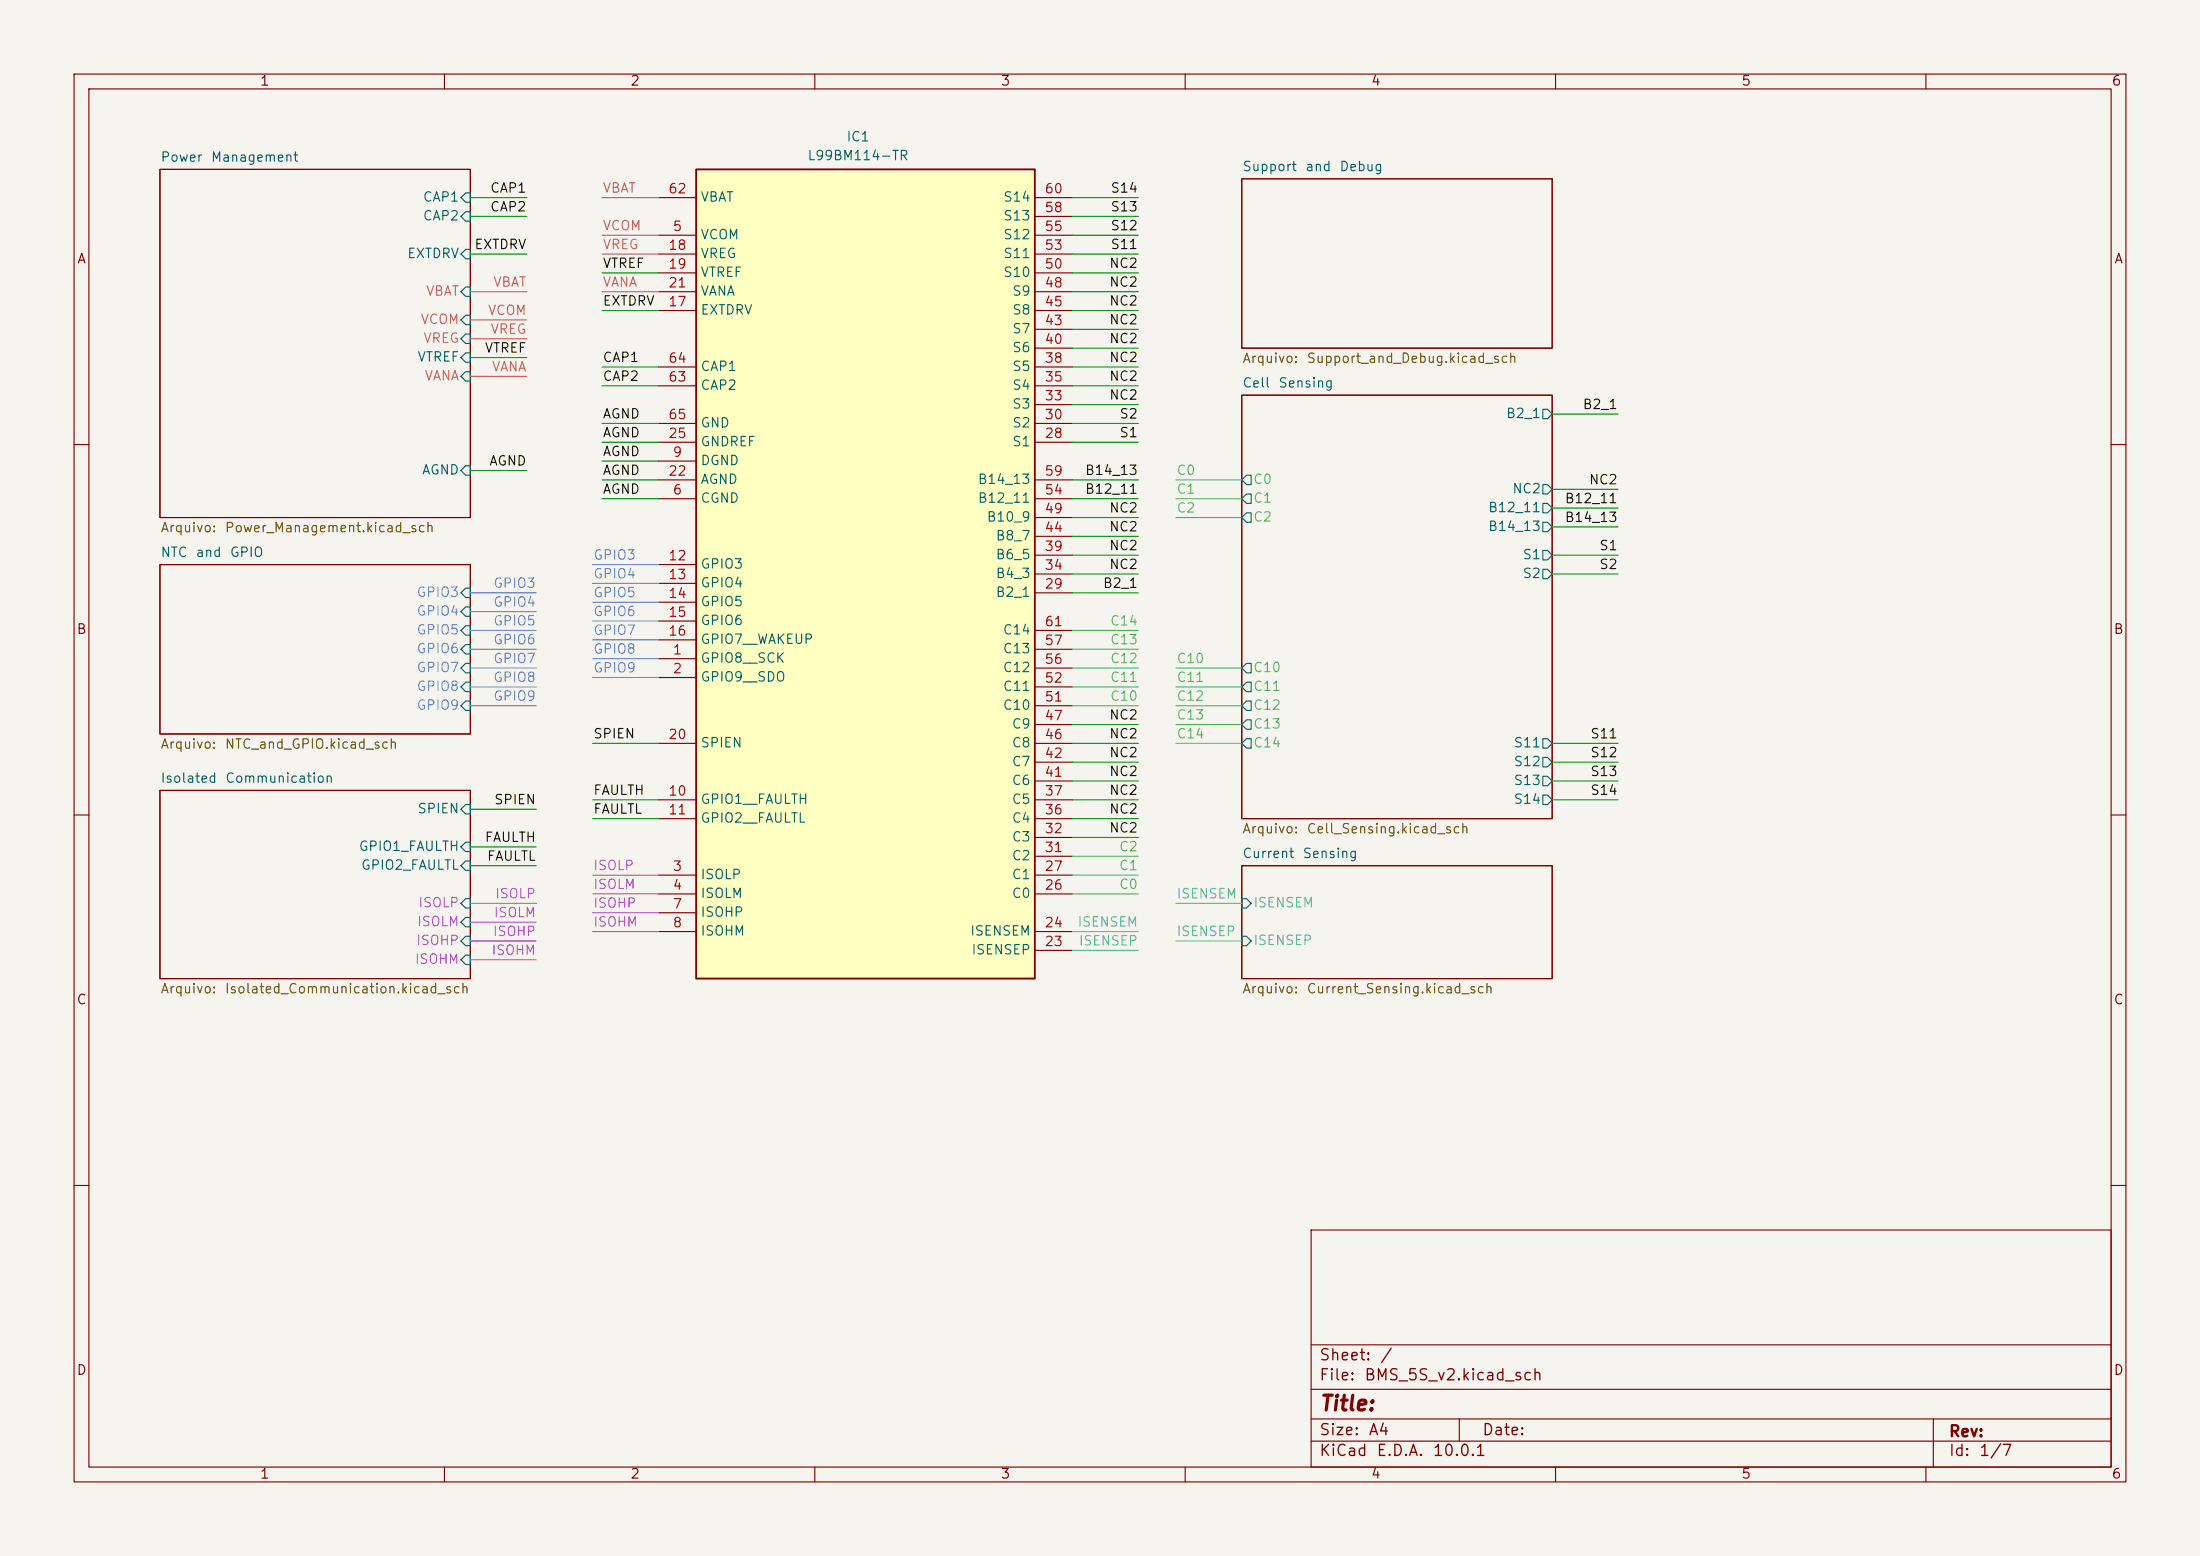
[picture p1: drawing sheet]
(kicad_sch
 (version 20260306)
 (generator "eeschema")
 (generator_version "10.0")
 (paper "A4")
 (lib_symbols
  (symbol "L99BM114-TR:L99BM114-TR" (exclude_from_sim no) (in_bom yes) (on_board yes)
   (in_pos_files yes)
   (duplicate_pin_numbers_are_jumpers no)
   (property "Reference" "IC1" (at 26.924 60.198 0) (show_name no) (do_not_autoplace no) (effects (font (size 1.27 1.27))))
   (property "Value" "L99BM114-TR" (at 26.924 57.658 0) (show_name no) (do_not_autoplace no) (effects (font (size 1.27 1.27))))
   (property "Footprint" "Package_QFP:TQFP-64-1EP_10x10mm_P0.5mm_EP5.305x5.305mm" (at 52.07 -84.76 0) (show_name no) (do_not_autoplace no) (hide yes) (effects (font (size 1.27 1.27)) (justify left top)))
   (property "Datasheet" "https://www.st.com/resource/en/datasheet/l99bm114.pdf" (at 52.07 -184.76 0) (show_name no) (do_not_autoplace no) (hide yes) (effects (font (size 1.27 1.27)) (justify left top)))
   (property "Description" "Multicell battery monitoring and balancing IC" (at 0 0 0) (show_name no) (do_not_autoplace no) (hide yes) (effects (font (size 1.27 1.27))))
   (property "Height" "1.2" (at 52.07 -384.76 0) (show_name no) (do_not_autoplace no) (hide yes) (effects (font (size 1.27 1.27)) (justify left top)))
   (property "Manufacturer_Name" "STMicroelectronics" (at 52.07 -484.76 0) (show_name no) (do_not_autoplace no) (hide yes) (effects (font (size 1.27 1.27)) (justify left top)))
   (property "Manufacturer_Part_Number" "L99BM114-TR" (at 52.07 -584.76 0) (show_name no) (do_not_autoplace no) (hide yes) (effects (font (size 1.27 1.27)) (justify left top)))
   (property "Mouser Part Number" "511-L99BM114-TR" (at 52.07 -684.76 0) (show_name no) (do_not_autoplace no) (hide yes) (effects (font (size 1.27 1.27)) (justify left top)))
   (property "Mouser Price/Stock" "https://www.mouser.co.uk/ProductDetail/STMicroelectronics/L99BM114-TR?qs=VVKQmw408U%2FGHuw78ktnkA%3D%3D" (at 52.07 -784.76 0) (show_name no) (do_not_autoplace no) (hide yes) (effects (font (size 1.27 1.27)) (justify left top)))
   (property "Arrow Part Number" "L99BM114-TR" (at 52.07 -884.76 0) (show_name no) (do_not_autoplace no) (hide yes) (effects (font (size 1.27 1.27)) (justify left top)))
   (property "Arrow Price/Stock" "https://www.arrow.com/en/products/l99bm114-tr/stmicroelectronics?region=nac" (at 52.07 -984.76 0) (show_name no) (do_not_autoplace no) (hide yes) (effects (font (size 1.27 1.27)) (justify left top)))
   (symbol "L99BM114-TR_1_1"
    (rectangle (start 5.08 55.88) (end 50.8 -53.34) (stroke (width 0.254) (type default)) (fill (type background)))
    (pin passive line (at 0 -10.16 0) (length 5.08) (name "GPIO8__SCK" (effects (font (size 1.27 1.27)))) (number "1" (effects (font (size 1.27 1.27)))))
    (pin passive line (at 0 -12.7 0) (length 5.08) (name "GPIO9__SDO" (effects (font (size 1.27 1.27)))) (number "2" (effects (font (size 1.27 1.27)))))
    (pin passive line (at 0 -39.37 0) (length 5.08) (name "ISOLP" (effects (font (size 1.27 1.27)))) (number "3" (effects (font (size 1.27 1.27)))))
    (pin passive line (at 0 -41.91 0) (length 5.08) (name "ISOLM" (effects (font (size 1.27 1.27)))) (number "4" (effects (font (size 1.27 1.27)))))
    (pin passive line (at 0 46.99 0) (length 5.08) (name "VCOM" (effects (font (size 1.27 1.27)))) (number "5" (effects (font (size 1.27 1.27)))))
    (pin passive line (at 0 11.43 0) (length 5.08) (name "CGND" (effects (font (size 1.27 1.27)))) (number "6" (effects (font (size 1.27 1.27)))))
    (pin passive line (at 0 -44.45 0) (length 5.08) (name "ISOHP" (effects (font (size 1.27 1.27)))) (number "7" (effects (font (size 1.27 1.27)))))
    (pin passive line (at 0 -46.99 0) (length 5.08) (name "ISOHM" (effects (font (size 1.27 1.27)))) (number "8" (effects (font (size 1.27 1.27)))))
    (pin passive line (at 0 16.51 0) (length 5.08) (name "DGND" (effects (font (size 1.27 1.27)))) (number "9" (effects (font (size 1.27 1.27)))))
    (pin passive line (at 0 -29.21 0) (length 5.08) (name "GPIO1__FAULTH" (effects (font (size 1.27 1.27)))) (number "10" (effects (font (size 1.27 1.27)))))
    (pin passive line (at 0 -31.75 0) (length 5.08) (name "GPIO2__FAULTL" (effects (font (size 1.27 1.27)))) (number "11" (effects (font (size 1.27 1.27)))))
    (pin passive line (at 0 2.54 0) (length 5.08) (name "GPIO3" (effects (font (size 1.27 1.27)))) (number "12" (effects (font (size 1.27 1.27)))))
    (pin passive line (at 0 0 0) (length 5.08) (name "GPIO4" (effects (font (size 1.27 1.27)))) (number "13" (effects (font (size 1.27 1.27)))))
    (pin passive line (at 0 -2.54 0) (length 5.08) (name "GPIO5" (effects (font (size 1.27 1.27)))) (number "14" (effects (font (size 1.27 1.27)))))
    (pin passive line (at 0 -5.08 0) (length 5.08) (name "GPIO6" (effects (font (size 1.27 1.27)))) (number "15" (effects (font (size 1.27 1.27)))))
    (pin passive line (at 0 -7.62 0) (length 5.08) (name "GPIO7__WAKEUP" (effects (font (size 1.27 1.27)))) (number "16" (effects (font (size 1.27 1.27)))))
    (pin passive line (at 0 36.83 0) (length 5.08) (name "EXTDRV" (effects (font (size 1.27 1.27)))) (number "17" (effects (font (size 1.27 1.27)))))
    (pin passive line (at 0 44.45 0) (length 5.08) (name "VREG" (effects (font (size 1.27 1.27)))) (number "18" (effects (font (size 1.27 1.27)))))
    (pin passive line (at 0 41.91 0) (length 5.08) (name "VTREF" (effects (font (size 1.27 1.27)))) (number "19" (effects (font (size 1.27 1.27)))))
    (pin passive line (at 0 -21.59 0) (length 5.08) (name "SPIEN" (effects (font (size 1.27 1.27)))) (number "20" (effects (font (size 1.27 1.27)))))
    (pin passive line (at 0 39.37 0) (length 5.08) (name "VANA" (effects (font (size 1.27 1.27)))) (number "21" (effects (font (size 1.27 1.27)))))
    (pin passive line (at 0 13.97 0) (length 5.08) (name "AGND" (effects (font (size 1.27 1.27)))) (number "22" (effects (font (size 1.27 1.27)))))
    (pin passive line (at 55.88 -49.53 180) (length 5.08) (name "ISENSEP" (effects (font (size 1.27 1.27)))) (number "23" (effects (font (size 1.27 1.27)))))
    (pin passive line (at 55.88 -46.99 180) (length 5.08) (name "ISENSEM" (effects (font (size 1.27 1.27)))) (number "24" (effects (font (size 1.27 1.27)))))
    (pin passive line (at 0 19.05 0) (length 5.08) (name "GNDREF" (effects (font (size 1.27 1.27)))) (number "25" (effects (font (size 1.27 1.27)))))
    (pin passive line (at 55.88 -41.91 180) (length 5.08) (name "C0" (effects (font (size 1.27 1.27)))) (number "26" (effects (font (size 1.27 1.27)))))
    (pin passive line (at 55.88 -39.37 180) (length 5.08) (name "C1" (effects (font (size 1.27 1.27)))) (number "27" (effects (font (size 1.27 1.27)))))
    (pin passive line (at 55.88 19.05 180) (length 5.08) (name "S1" (effects (font (size 1.27 1.27)))) (number "28" (effects (font (size 1.27 1.27)))))
    (pin passive line (at 55.88 -1.27 180) (length 5.08) (name "B2_1" (effects (font (size 1.27 1.27)))) (number "29" (effects (font (size 1.27 1.27)))))
    (pin passive line (at 55.88 21.59 180) (length 5.08) (name "S2" (effects (font (size 1.27 1.27)))) (number "30" (effects (font (size 1.27 1.27)))))
    (pin passive line (at 55.88 -36.83 180) (length 5.08) (name "C2" (effects (font (size 1.27 1.27)))) (number "31" (effects (font (size 1.27 1.27)))))
    (pin passive line (at 55.88 -34.29 180) (length 5.08) (name "C3" (effects (font (size 1.27 1.27)))) (number "32" (effects (font (size 1.27 1.27)))))
    (pin passive line (at 55.88 24.13 180) (length 5.08) (name "S3" (effects (font (size 1.27 1.27)))) (number "33" (effects (font (size 1.27 1.27)))))
    (pin passive line (at 55.88 1.27 180) (length 5.08) (name "B4_3" (effects (font (size 1.27 1.27)))) (number "34" (effects (font (size 1.27 1.27)))))
    (pin passive line (at 55.88 26.67 180) (length 5.08) (name "S4" (effects (font (size 1.27 1.27)))) (number "35" (effects (font (size 1.27 1.27)))))
    (pin passive line (at 55.88 -31.75 180) (length 5.08) (name "C4" (effects (font (size 1.27 1.27)))) (number "36" (effects (font (size 1.27 1.27)))))
    (pin passive line (at 55.88 -29.21 180) (length 5.08) (name "C5" (effects (font (size 1.27 1.27)))) (number "37" (effects (font (size 1.27 1.27)))))
    (pin passive line (at 55.88 29.21 180) (length 5.08) (name "S5" (effects (font (size 1.27 1.27)))) (number "38" (effects (font (size 1.27 1.27)))))
    (pin passive line (at 55.88 3.81 180) (length 5.08) (name "B6_5" (effects (font (size 1.27 1.27)))) (number "39" (effects (font (size 1.27 1.27)))))
    (pin passive line (at 55.88 31.75 180) (length 5.08) (name "S6" (effects (font (size 1.27 1.27)))) (number "40" (effects (font (size 1.27 1.27)))))
    (pin passive line (at 55.88 -26.67 180) (length 5.08) (name "C6" (effects (font (size 1.27 1.27)))) (number "41" (effects (font (size 1.27 1.27)))))
    (pin passive line (at 55.88 -24.13 180) (length 5.08) (name "C7" (effects (font (size 1.27 1.27)))) (number "42" (effects (font (size 1.27 1.27)))))
    (pin passive line (at 55.88 34.29 180) (length 5.08) (name "S7" (effects (font (size 1.27 1.27)))) (number "43" (effects (font (size 1.27 1.27)))))
    (pin passive line (at 55.88 6.35 180) (length 5.08) (name "B8_7" (effects (font (size 1.27 1.27)))) (number "44" (effects (font (size 1.27 1.27)))))
    (pin passive line (at 55.88 36.83 180) (length 5.08) (name "S8" (effects (font (size 1.27 1.27)))) (number "45" (effects (font (size 1.27 1.27)))))
    (pin passive line (at 55.88 -21.59 180) (length 5.08) (name "C8" (effects (font (size 1.27 1.27)))) (number "46" (effects (font (size 1.27 1.27)))))
    (pin passive line (at 55.88 -19.05 180) (length 5.08) (name "C9" (effects (font (size 1.27 1.27)))) (number "47" (effects (font (size 1.27 1.27)))))
    (pin passive line (at 55.88 39.37 180) (length 5.08) (name "S9" (effects (font (size 1.27 1.27)))) (number "48" (effects (font (size 1.27 1.27)))))
    (pin passive line (at 55.88 8.89 180) (length 5.08) (name "B10_9" (effects (font (size 1.27 1.27)))) (number "49" (effects (font (size 1.27 1.27)))))
    (pin passive line (at 55.88 41.91 180) (length 5.08) (name "S10" (effects (font (size 1.27 1.27)))) (number "50" (effects (font (size 1.27 1.27)))))
    (pin passive line (at 55.88 -16.51 180) (length 5.08) (name "C10" (effects (font (size 1.27 1.27)))) (number "51" (effects (font (size 1.27 1.27)))))
    (pin passive line (at 55.88 -13.97 180) (length 5.08) (name "C11" (effects (font (size 1.27 1.27)))) (number "52" (effects (font (size 1.27 1.27)))))
    (pin passive line (at 55.88 44.45 180) (length 5.08) (name "S11" (effects (font (size 1.27 1.27)))) (number "53" (effects (font (size 1.27 1.27)))))
    (pin passive line (at 55.88 11.43 180) (length 5.08) (name "B12_11" (effects (font (size 1.27 1.27)))) (number "54" (effects (font (size 1.27 1.27)))))
    (pin passive line (at 55.88 46.99 180) (length 5.08) (name "S12" (effects (font (size 1.27 1.27)))) (number "55" (effects (font (size 1.27 1.27)))))
    (pin passive line (at 55.88 -11.43 180) (length 5.08) (name "C12" (effects (font (size 1.27 1.27)))) (number "56" (effects (font (size 1.27 1.27)))))
    (pin passive line (at 55.88 -8.89 180) (length 5.08) (name "C13" (effects (font (size 1.27 1.27)))) (number "57" (effects (font (size 1.27 1.27)))))
    (pin passive line (at 55.88 49.53 180) (length 5.08) (name "S13" (effects (font (size 1.27 1.27)))) (number "58" (effects (font (size 1.27 1.27)))))
    (pin passive line (at 55.88 13.97 180) (length 5.08) (name "B14_13" (effects (font (size 1.27 1.27)))) (number "59" (effects (font (size 1.27 1.27)))))
    (pin passive line (at 55.88 52.07 180) (length 5.08) (name "S14" (effects (font (size 1.27 1.27)))) (number "60" (effects (font (size 1.27 1.27)))))
    (pin passive line (at 55.88 -6.35 180) (length 5.08) (name "C14" (effects (font (size 1.27 1.27)))) (number "61" (effects (font (size 1.27 1.27)))))
    (pin passive line (at 0 52.07 0) (length 5.08) (name "VBAT" (effects (font (size 1.27 1.27)))) (number "62" (effects (font (size 1.27 1.27)))))
    (pin passive line (at 0 26.67 0) (length 5.08) (name "CAP2" (effects (font (size 1.27 1.27)))) (number "63" (effects (font (size 1.27 1.27)))))
    (pin passive line (at 0 29.21 0) (length 5.08) (name "CAP1" (effects (font (size 1.27 1.27)))) (number "64" (effects (font (size 1.27 1.27)))))
    (pin passive line (at 0 21.59 0) (length 5.08) (name "GND" (effects (font (size 1.27 1.27)))) (number "65" (effects (font (size 1.27 1.27))))))
   (embedded_fonts no)))
 (wire
  (pts (xy 63.5 39.37) (xy 71.12 39.37))
  (stroke (width 0) (type default)))
 (wire
  (pts (xy 153.67 36.83) (xy 144.78 36.83))
  (stroke (width 0) (type default)))
 (wire
  (pts (xy 144.78 102.87) (xy 153.67 102.87))
  (stroke (width 0) (type default)))
 (wire
  (pts (xy 209.55 55.88) (xy 218.44 55.88))
  (stroke (width 0) (type default)))
 (wire
  (pts (xy 63.5 90.17) (xy 72.39 90.17))
  (stroke (width 0) (type default)))
 (wire
  (pts (xy 209.55 100.33) (xy 218.44 100.33))
  (stroke (width 0) (type default)))
 (wire
  (pts (xy 88.9 83.82) (xy 80.01 83.82))
  (stroke (width 0) (type default)))
 (wire
  (pts (xy 144.78 128.27) (xy 153.67 128.27))
  (stroke (width 0) (type default)))
 (wire
  (pts (xy 63.5 82.55) (xy 72.39 82.55))
  (stroke (width 0) (type default)))
 (wire
  (pts (xy 144.78 85.09) (xy 153.67 85.09))
  (stroke (width 0) (type default)))
 (wire
  (pts (xy 144.78 87.63) (xy 153.67 87.63))
  (stroke (width 0) (type default)))
 (wire
  (pts (xy 88.9 64.77) (xy 81.28 64.77))
  (stroke (width 0) (type default)))
 (wire
  (pts (xy 153.67 34.29) (xy 144.78 34.29))
  (stroke (width 0) (type default)))
 (wire
  (pts (xy 153.67 77.47) (xy 144.78 77.47))
  (stroke (width 0) (type default)))
 (wire
  (pts (xy 63.5 48.26) (xy 71.12 48.26))
  (stroke (width 0) (type default)))
 (wire
  (pts (xy 153.67 57.15) (xy 144.78 57.15))
  (stroke (width 0) (type default)))
 (wire
  (pts (xy 144.78 95.25) (xy 153.67 95.25))
  (stroke (width 0) (type default)))
 (wire
  (pts (xy 88.9 41.91) (xy 81.28 41.91))
  (stroke (width 0) (type default)))
 (wire
  (pts (xy 167.64 67.31) (xy 158.75 67.31))
  (stroke (width 0) (type default)))
 (wire
  (pts (xy 63.5 80.01) (xy 72.39 80.01))
  (stroke (width 0) (type default)))
 (wire
  (pts (xy 153.67 80.01) (xy 144.78 80.01))
  (stroke (width 0) (type default)))
 (wire
  (pts (xy 88.9 62.23) (xy 81.28 62.23))
  (stroke (width 0) (type default)))
 (wire
  (pts (xy 167.64 69.85) (xy 158.75 69.85))
  (stroke (width 0) (type default)))
 (wire
  (pts (xy 153.67 74.93) (xy 144.78 74.93))
  (stroke (width 0) (type default)))
 (wire
  (pts (xy 144.78 107.95) (xy 153.67 107.95))
  (stroke (width 0) (type default)))
 (wire
  (pts (xy 158.75 121.92) (xy 167.64 121.92))
  (stroke (width 0) (type default)))
 (wire
  (pts (xy 209.55 68.58) (xy 218.44 68.58))
  (stroke (width 0) (type default)))
 (wire
  (pts (xy 63.5 45.72) (xy 71.12 45.72))
  (stroke (width 0) (type default)))
 (wire
  (pts (xy 144.78 97.79) (xy 153.67 97.79))
  (stroke (width 0) (type default)))
 (wire
  (pts (xy 144.78 110.49) (xy 153.67 110.49))
  (stroke (width 0) (type default)))
 (wire
  (pts (xy 209.55 102.87) (xy 218.44 102.87))
  (stroke (width 0) (type default)))
 (wire
  (pts (xy 88.9 110.49) (xy 80.01 110.49))
  (stroke (width 0) (type default)))
 (wire
  (pts (xy 63.5 34.29) (xy 71.12 34.29))
  (stroke (width 0) (type default)))
 (wire
  (pts (xy 88.9 123.19) (xy 80.01 123.19))
  (stroke (width 0) (type default)))
 (wire
  (pts (xy 144.78 120.65) (xy 153.67 120.65))
  (stroke (width 0) (type default)))
 (wire
  (pts (xy 63.5 95.25) (xy 72.39 95.25))
  (stroke (width 0) (type default)))
 (wire
  (pts (xy 88.9 67.31) (xy 81.28 67.31))
  (stroke (width 0) (type default)))
 (wire
  (pts (xy 153.67 52.07) (xy 144.78 52.07))
  (stroke (width 0) (type default)))
 (wire
  (pts (xy 144.78 118.11) (xy 153.67 118.11))
  (stroke (width 0) (type default)))
 (wire
  (pts (xy 144.78 105.41) (xy 153.67 105.41))
  (stroke (width 0) (type default)))
 (wire
  (pts (xy 63.5 92.71) (xy 72.39 92.71))
  (stroke (width 0) (type default)))
 (wire
  (pts (xy 88.9 59.69) (xy 81.28 59.69))
  (stroke (width 0) (type default)))
 (wire
  (pts (xy 153.67 64.77) (xy 144.78 64.77))
  (stroke (width 0) (type default)))
 (wire
  (pts (xy 88.9 125.73) (xy 80.01 125.73))
  (stroke (width 0) (type default)))
 (wire
  (pts (xy 153.67 26.67) (xy 144.78 26.67))
  (stroke (width 0) (type default)))
 (wire
  (pts (xy 153.67 54.61) (xy 144.78 54.61))
  (stroke (width 0) (type default)))
 (wire
  (pts (xy 63.5 129.54) (xy 72.39 129.54))
  (stroke (width 0) (type default)))
 (wire
  (pts (xy 158.75 64.77) (xy 167.64 64.77))
  (stroke (width 0) (type default)))
 (wire
  (pts (xy 63.5 124.46) (xy 72.39 124.46))
  (stroke (width 0) (type default)))
 (wire
  (pts (xy 153.67 69.85) (xy 144.78 69.85))
  (stroke (width 0) (type default)))
 (wire
  (pts (xy 144.78 100.33) (xy 153.67 100.33))
  (stroke (width 0) (type default)))
 (wire
  (pts (xy 153.67 31.75) (xy 144.78 31.75))
  (stroke (width 0) (type default)))
 (wire
  (pts (xy 88.9 34.29) (xy 81.28 34.29))
  (stroke (width 0) (type default)))
 (wire
  (pts (xy 167.64 97.79) (xy 158.75 97.79))
  (stroke (width 0) (type default)))
 (wire
  (pts (xy 88.9 86.36) (xy 80.01 86.36))
  (stroke (width 0) (type default)))
 (wire
  (pts (xy 153.67 44.45) (xy 144.78 44.45))
  (stroke (width 0) (type default)))
 (wire
  (pts (xy 88.9 31.75) (xy 81.28 31.75))
  (stroke (width 0) (type default)))
 (wire
  (pts (xy 63.5 63.5) (xy 71.12 63.5))
  (stroke (width 0) (type default)))
 (wire
  (pts (xy 63.5 50.8) (xy 71.12 50.8))
  (stroke (width 0) (type default)))
 (wire
  (pts (xy 72.39 109.22) (xy 63.5 109.22))
  (stroke (width 0) (type default)))
 (wire
  (pts (xy 144.78 90.17) (xy 153.67 90.17))
  (stroke (width 0) (type default)))
 (wire
  (pts (xy 167.64 90.17) (xy 158.75 90.17))
  (stroke (width 0) (type default)))
 (wire
  (pts (xy 63.5 121.92) (xy 72.39 121.92))
  (stroke (width 0) (type default)))
 (wire
  (pts (xy 167.64 100.33) (xy 158.75 100.33))
  (stroke (width 0) (type default)))
 (wire
  (pts (xy 81.28 57.15) (xy 88.9 57.15))
  (stroke (width 0) (type default)))
 (wire
  (pts (xy 153.67 59.69) (xy 144.78 59.69))
  (stroke (width 0) (type default)))
 (wire
  (pts (xy 144.78 92.71) (xy 153.67 92.71))
  (stroke (width 0) (type default)))
 (wire
  (pts (xy 88.9 120.65) (xy 80.01 120.65))
  (stroke (width 0) (type default)))
 (wire
  (pts (xy 88.9 88.9) (xy 80.01 88.9))
  (stroke (width 0) (type default)))
 (wire
  (pts (xy 88.9 81.28) (xy 80.01 81.28))
  (stroke (width 0) (type default)))
 (wire
  (pts (xy 153.67 39.37) (xy 144.78 39.37))
  (stroke (width 0) (type default)))
 (wire
  (pts (xy 88.9 39.37) (xy 81.28 39.37))
  (stroke (width 0) (type default)))
 (wire
  (pts (xy 209.55 74.93) (xy 218.44 74.93))
  (stroke (width 0) (type default)))
 (wire
  (pts (xy 71.12 26.67) (xy 63.5 26.67))
  (stroke (width 0) (type default)))
 (wire
  (pts (xy 153.67 29.21) (xy 144.78 29.21))
  (stroke (width 0) (type default)))
 (wire
  (pts (xy 88.9 78.74) (xy 80.01 78.74))
  (stroke (width 0) (type default)))
 (wire
  (pts (xy 63.5 85.09) (xy 72.39 85.09))
  (stroke (width 0) (type default)))
 (wire
  (pts (xy 88.9 76.2) (xy 80.01 76.2))
  (stroke (width 0) (type default)))
 (wire
  (pts (xy 81.28 49.53) (xy 88.9 49.53))
  (stroke (width 0) (type default)))
 (wire
  (pts (xy 153.67 67.31) (xy 144.78 67.31))
  (stroke (width 0) (type default)))
 (wire
  (pts (xy 158.75 127) (xy 167.64 127))
  (stroke (width 0) (type default)))
 (wire
  (pts (xy 88.9 91.44) (xy 80.01 91.44))
  (stroke (width 0) (type default)))
 (wire
  (pts (xy 88.9 52.07) (xy 81.28 52.07))
  (stroke (width 0) (type default)))
 (wire
  (pts (xy 153.67 46.99) (xy 144.78 46.99))
  (stroke (width 0) (type default)))
 (wire
  (pts (xy 88.9 107.95) (xy 80.01 107.95))
  (stroke (width 0) (type default)))
 (wire
  (pts (xy 153.67 41.91) (xy 144.78 41.91))
  (stroke (width 0) (type default)))
 (wire
  (pts (xy 63.5 127) (xy 72.39 127))
  (stroke (width 0) (type default)))
 (wire
  (pts (xy 209.55 105.41) (xy 218.44 105.41))
  (stroke (width 0) (type default)))
 (wire
  (pts (xy 144.78 125.73) (xy 153.67 125.73))
  (stroke (width 0) (type default)))
 (wire
  (pts (xy 63.5 29.21) (xy 71.12 29.21))
  (stroke (width 0) (type default)))
 (wire
  (pts (xy 167.64 95.25) (xy 158.75 95.25))
  (stroke (width 0) (type default)))
 (wire
  (pts (xy 63.5 43.18) (xy 71.12 43.18))
  (stroke (width 0) (type default)))
 (wire
  (pts (xy 209.55 77.47) (xy 218.44 77.47))
  (stroke (width 0) (type default)))
 (wire
  (pts (xy 144.78 115.57) (xy 153.67 115.57))
  (stroke (width 0) (type default)))
 (wire
  (pts (xy 81.28 26.67) (xy 88.9 26.67))
  (stroke (width 0) (type default)))
 (wire
  (pts (xy 88.9 36.83) (xy 81.28 36.83))
  (stroke (width 0) (type default)))
 (wire
  (pts (xy 153.67 49.53) (xy 144.78 49.53))
  (stroke (width 0) (type default)))
 (wire
  (pts (xy 167.64 92.71) (xy 158.75 92.71))
  (stroke (width 0) (type default)))
 (wire
  (pts (xy 144.78 113.03) (xy 153.67 113.03))
  (stroke (width 0) (type default)))
 (wire
  (pts (xy 63.5 87.63) (xy 72.39 87.63))
  (stroke (width 0) (type default)))
 (wire
  (pts (xy 209.55 107.95) (xy 218.44 107.95))
  (stroke (width 0) (type default)))
 (wire
  (pts (xy 80.01 100.33) (xy 88.9 100.33))
  (stroke (width 0) (type default)))
 (wire
  (pts (xy 209.55 71.12) (xy 218.44 71.12))
  (stroke (width 0) (type default)))
 (wire
  (pts (xy 88.9 118.11) (xy 80.01 118.11))
  (stroke (width 0) (type default)))
 (wire
  (pts (xy 63.5 116.84) (xy 72.39 116.84))
  (stroke (width 0) (type default)))
 (wire
  (pts (xy 209.55 66.04) (xy 218.44 66.04))
  (stroke (width 0) (type default)))
 (wire
  (pts (xy 63.5 114.3) (xy 72.39 114.3))
  (stroke (width 0) (type default)))
 (wire
  (pts (xy 153.67 72.39) (xy 144.78 72.39))
  (stroke (width 0) (type default)))
 (label "NC2"
  (at 218.44 66.04 180)
  (effects (font (size 1.27 1.27)) (justify right bottom)))
 (label "NC2"
  (at 153.67 72.39 180)
  (effects (font (size 1.27 1.27)) (justify right bottom)))
 (label "ISOHM"
  (at 72.39 129.54 180)
  (effects (font (size 1.27 1.27)) (justify right bottom)))
 (label "GPIO4"
  (at 80.01 78.74 0)
  (effects (font (size 1.27 1.27)) (justify left bottom)))
 (label "CAP1"
  (at 71.12 26.67 180)
  (effects (font (size 1.27 1.27)) (justify right bottom)))
 (label "NC2"
  (at 153.67 105.41 180)
  (effects (font (size 1.27 1.27)) (justify right bottom)))
 (label "ISENSEP"
  (at 153.67 128.27 180)
  (effects (font (size 1.27 1.27)) (justify right bottom)))
 (label "GPIO3"
  (at 80.01 76.2 0)
  (effects (font (size 1.27 1.27)) (justify left bottom)))
 (label "S11"
  (at 153.67 34.29 180)
  (effects (font (size 1.27 1.27)) (justify right bottom)))
 (label "S12"
  (at 153.67 31.75 180)
  (effects (font (size 1.27 1.27)) (justify right bottom)))
 (label "VBAT"
  (at 71.12 39.37 180)
  (effects (font (size 1.27 1.27)) (justify right bottom)))
 (label "VBAT"
  (at 81.28 26.67 0)
  (effects (font (size 1.27 1.27)) (justify left bottom)))
 (label "VTREF"
  (at 71.12 48.26 180)
  (effects (font (size 1.27 1.27)) (justify right bottom)))
 (label "C11"
  (at 158.75 92.71 0)
  (effects (font (size 1.27 1.27)) (justify left bottom)))
 (label "B14_13"
  (at 218.44 71.12 180)
  (effects (font (size 1.27 1.27)) (justify right bottom)))
 (label "C2"
  (at 158.75 69.85 0)
  (effects (font (size 1.27 1.27)) (justify left bottom)))
 (label "VREG"
  (at 71.12 45.72 180)
  (effects (font (size 1.27 1.27)) (justify right bottom)))
 (label "FAULTL"
  (at 72.39 116.84 180)
  (effects (font (size 1.27 1.27)) (justify right bottom)))
 (label "NC2"
  (at 153.67 100.33 180)
  (effects (font (size 1.27 1.27)) (justify right bottom)))
 (label "VCOM"
  (at 71.12 43.18 180)
  (effects (font (size 1.27 1.27)) (justify right bottom)))
 (label "NC2"
  (at 153.67 52.07 180)
  (effects (font (size 1.27 1.27)) (justify right bottom)))
 (label "NC2"
  (at 153.67 69.85 180)
  (effects (font (size 1.27 1.27)) (justify right bottom)))
 (label "S1"
  (at 218.44 74.93 180)
  (effects (font (size 1.27 1.27)) (justify right bottom)))
 (label "C12"
  (at 153.67 90.17 180)
  (effects (font (size 1.27 1.27)) (justify right bottom)))
 (label "EXTDRV"
  (at 81.28 41.91 0)
  (effects (font (size 1.27 1.27)) (justify left bottom)))
 (label "C10"
  (at 158.75 90.17 0)
  (effects (font (size 1.27 1.27)) (justify left bottom)))
 (label "C0"
  (at 158.75 64.77 0)
  (effects (font (size 1.27 1.27)) (justify left bottom)))
 (label "AGND"
  (at 81.28 62.23 0)
  (effects (font (size 1.27 1.27)) (justify left bottom)))
 (label "S14"
  (at 218.44 107.95 180)
  (effects (font (size 1.27 1.27)) (justify right bottom)))
 (label "S12"
  (at 218.44 102.87 180)
  (effects (font (size 1.27 1.27)) (justify right bottom)))
 (label "VANA"
  (at 71.12 50.8 180)
  (effects (font (size 1.27 1.27)) (justify right bottom)))
 (label "S14"
  (at 153.67 26.67 180)
  (effects (font (size 1.27 1.27)) (justify right bottom)))
 (label "C13"
  (at 158.75 97.79 0)
  (effects (font (size 1.27 1.27)) (justify left bottom)))
 (label "GPIO5"
  (at 72.39 85.09 180)
  (effects (font (size 1.27 1.27)) (justify right bottom)))
 (label "CAP1"
  (at 81.28 49.53 0)
  (effects (font (size 1.27 1.27)) (justify left bottom)))
 (label "S11"
  (at 218.44 100.33 180)
  (effects (font (size 1.27 1.27)) (justify right bottom)))
 (label "NC2"
  (at 153.67 97.79 180)
  (effects (font (size 1.27 1.27)) (justify right bottom)))
 (label "FAULTH"
  (at 80.01 107.95 0)
  (effects (font (size 1.27 1.27)) (justify left bottom)))
 (label "NC2"
  (at 153.67 46.99 180)
  (effects (font (size 1.27 1.27)) (justify right bottom)))
 (label "GPIO9"
  (at 80.01 91.44 0)
  (effects (font (size 1.27 1.27)) (justify left bottom)))
 (label "AGND"
  (at 81.28 59.69 0)
  (effects (font (size 1.27 1.27)) (justify left bottom)))
 (label "GPIO8"
  (at 80.01 88.9 0)
  (effects (font (size 1.27 1.27)) (justify left bottom)))
 (label "NC2"
  (at 153.67 41.91 180)
  (effects (font (size 1.27 1.27)) (justify right bottom)))
 (label "GPIO6"
  (at 72.39 87.63 180)
  (effects (font (size 1.27 1.27)) (justify right bottom)))
 (label "CAP2"
  (at 71.12 29.21 180)
  (effects (font (size 1.27 1.27)) (justify right bottom)))
 (label "VCOM"
  (at 81.28 31.75 0)
  (effects (font (size 1.27 1.27)) (justify left bottom)))
 (label "NC2"
  (at 153.67 102.87 180)
  (effects (font (size 1.27 1.27)) (justify right bottom)))
 (label "FAULTL"
  (at 80.01 110.49 0)
  (effects (font (size 1.27 1.27)) (justify left bottom)))
 (label "GPIO9"
  (at 72.39 95.25 180)
  (effects (font (size 1.27 1.27)) (justify right bottom)))
 (label "NC2"
  (at 153.67 107.95 180)
  (effects (font (size 1.27 1.27)) (justify right bottom)))
 (label "SPIEN"
  (at 80.01 100.33 0)
  (effects (font (size 1.27 1.27)) (justify left bottom)))
 (label "NC2"
  (at 153.67 39.37 180)
  (effects (font (size 1.27 1.27)) (justify right bottom)))
 (label "GPIO8"
  (at 72.39 92.71 180)
  (effects (font (size 1.27 1.27)) (justify right bottom)))
 (label "ISENSEP"
  (at 158.75 127 0)
  (effects (font (size 1.27 1.27)) (justify left bottom)))
 (label "ISOHM"
  (at 80.01 125.73 0)
  (effects (font (size 1.27 1.27)) (justify left bottom)))
 (label "ISOHP"
  (at 72.39 127 180)
  (effects (font (size 1.27 1.27)) (justify right bottom)))
 (label "GPIO5"
  (at 80.01 81.28 0)
  (effects (font (size 1.27 1.27)) (justify left bottom)))
 (label "B2_1"
  (at 153.67 80.01 180)
  (effects (font (size 1.27 1.27)) (justify right bottom)))
 (label "C11"
  (at 153.67 92.71 180)
  (effects (font (size 1.27 1.27)) (justify right bottom)))
 (label "VTREF"
  (at 81.28 36.83 0)
  (effects (font (size 1.27 1.27)) (justify left bottom)))
 (label "ISOHP"
  (at 80.01 123.19 0)
  (effects (font (size 1.27 1.27)) (justify left bottom)))
 (label "NC2"
  (at 153.67 77.47 180)
  (effects (font (size 1.27 1.27)) (justify right bottom)))
 (label "C14"
  (at 153.67 85.09 180)
  (effects (font (size 1.27 1.27)) (justify right bottom)))
 (label "ISOLM"
  (at 72.39 124.46 180)
  (effects (font (size 1.27 1.27)) (justify right bottom)))
 (label "S2"
  (at 153.67 57.15 180)
  (effects (font (size 1.27 1.27)) (justify right bottom)))
 (label "AGND"
  (at 81.28 57.15 0)
  (effects (font (size 1.27 1.27)) (justify left bottom)))
 (label "VREG"
  (at 81.28 34.29 0)
  (effects (font (size 1.27 1.27)) (justify left bottom)))
 (label "GPIO6"
  (at 80.01 83.82 0)
  (effects (font (size 1.27 1.27)) (justify left bottom)))
 (label "VANA"
  (at 81.28 39.37 0)
  (effects (font (size 1.27 1.27)) (justify left bottom)))
 (label "S2"
  (at 218.44 77.47 180)
  (effects (font (size 1.27 1.27)) (justify right bottom)))
 (label "S13"
  (at 153.67 29.21 180)
  (effects (font (size 1.27 1.27)) (justify right bottom)))
 (label "GPIO4"
  (at 72.39 82.55 180)
  (effects (font (size 1.27 1.27)) (justify right bottom)))
 (label "C14"
  (at 158.75 100.33 0)
  (effects (font (size 1.27 1.27)) (justify left bottom)))
 (label "NC2"
  (at 153.67 36.83 180)
  (effects (font (size 1.27 1.27)) (justify right bottom)))
 (label "NC2"
  (at 153.67 113.03 180)
  (effects (font (size 1.27 1.27)) (justify right bottom)))
 (label "C10"
  (at 153.67 95.25 180)
  (effects (font (size 1.27 1.27)) (justify right bottom)))
 (label "NC2"
  (at 153.67 110.49 180)
  (effects (font (size 1.27 1.27)) (justify right bottom)))
 (label "S13"
  (at 218.44 105.41 180)
  (effects (font (size 1.27 1.27)) (justify right bottom)))
 (label "CAP2"
  (at 81.28 52.07 0)
  (effects (font (size 1.27 1.27)) (justify left bottom)))
 (label "ISENSEM"
  (at 158.75 121.92 0)
  (effects (font (size 1.27 1.27)) (justify left bottom)))
 (label "NC2"
  (at 153.67 44.45 180)
  (effects (font (size 1.27 1.27)) (justify right bottom)))
 (label "NC2"
  (at 153.67 54.61 180)
  (effects (font (size 1.27 1.27)) (justify right bottom)))
 (label "AGND"
  (at 81.28 67.31 0)
  (effects (font (size 1.27 1.27)) (justify left bottom)))
 (label "GPIO7"
  (at 80.01 86.36 0)
  (effects (font (size 1.27 1.27)) (justify left bottom)))
 (label "NC2"
  (at 153.67 49.53 180)
  (effects (font (size 1.27 1.27)) (justify right bottom)))
 (label "C12"
  (at 158.75 95.25 0)
  (effects (font (size 1.27 1.27)) (justify left bottom)))
 (label "S1"
  (at 153.67 59.69 180)
  (effects (font (size 1.27 1.27)) (justify right bottom)))
 (label "B14_13"
  (at 153.67 64.77 180)
  (effects (font (size 1.27 1.27)) (justify right bottom)))
 (label "FAULTH"
  (at 72.39 114.3 180)
  (effects (font (size 1.27 1.27)) (justify right bottom)))
 (label "EXTDRV"
  (at 71.12 34.29 180)
  (effects (font (size 1.27 1.27)) (justify right bottom)))
 (label "C0"
  (at 153.67 120.65 180)
  (effects (font (size 1.27 1.27)) (justify right bottom)))
 (label "ISOLP"
  (at 72.39 121.92 180)
  (effects (font (size 1.27 1.27)) (justify right bottom)))
 (label "C13"
  (at 153.67 87.63 180)
  (effects (font (size 1.27 1.27)) (justify right bottom)))
 (label "B12_11"
  (at 218.44 68.58 180)
  (effects (font (size 1.27 1.27)) (justify right bottom)))
 (label "AGND"
  (at 81.28 64.77 0)
  (effects (font (size 1.27 1.27)) (justify left bottom)))
 (label "C1"
  (at 153.67 118.11 180)
  (effects (font (size 1.27 1.27)) (justify right bottom)))
 (label "C2"
  (at 153.67 115.57 180)
  (effects (font (size 1.27 1.27)) (justify right bottom)))
 (label "ISOLP"
  (at 80.01 118.11 0)
  (effects (font (size 1.27 1.27)) (justify left bottom)))
 (label "NC2"
  (at 153.67 74.93 180)
  (effects (font (size 1.27 1.27)) (justify right bottom)))
 (label "AGND"
  (at 71.12 63.5 180)
  (effects (font (size 1.27 1.27)) (justify right bottom)))
 (label "B2_1"
  (at 218.44 55.88 180)
  (effects (font (size 1.27 1.27)) (justify right bottom)))
 (label "B12_11"
  (at 153.67 67.31 180)
  (effects (font (size 1.27 1.27)) (justify right bottom)))
 (label "C1"
  (at 158.75 67.31 0)
  (effects (font (size 1.27 1.27)) (justify left bottom)))
 (label "GPIO3"
  (at 72.39 80.01 180)
  (effects (font (size 1.27 1.27)) (justify right bottom)))
 (label "ISOLM"
  (at 80.01 120.65 0)
  (effects (font (size 1.27 1.27)) (justify left bottom)))
 (label "SPIEN"
  (at 72.39 109.22 180)
  (effects (font (size 1.27 1.27)) (justify right bottom)))
 (label "ISENSEM"
  (at 153.67 125.73 180)
  (effects (font (size 1.27 1.27)) (justify right bottom)))
 (label "GPIO7"
  (at 72.39 90.17 180)
  (effects (font (size 1.27 1.27)) (justify right bottom)))
 (symbol
  (lib_id "L99BM114-TR:L99BM114-TR")
  (at 88.9 78.74 0)
  (unit 1)
  (body_style 1)
  (exclude_from_sim no)
  (in_bom yes)
  (on_board yes)
  (in_pos_files yes)
  (dnp no)
  (property "Reference" "IC1" (at 115.824 18.542 0) (show_name no) (do_not_autoplace no) (effects (font (size 1.27 1.27))))
  (property "Value" "L99BM114-TR" (at 115.824 21.082 0) (show_name no) (do_not_autoplace no) (effects (font (size 1.27 1.27))))
  (property "Footprint" "Package_QFP:TQFP-64-1EP_10x10mm_P0.5mm_EP5.305x5.305mm" (at 140.97 163.5 0) (hide yes) (show_name no) (do_not_autoplace no) (effects (font (size 1.27 1.27)) (justify left top)))
  (property "Datasheet" "https://www.st.com/resource/en/datasheet/l99bm114.pdf" (at 140.97 263.5 0) (hide yes) (show_name no) (do_not_autoplace no) (effects (font (size 1.27 1.27)) (justify left top)))
  (property "Description" "Multicell battery monitoring and balancing IC" (at 88.9 78.74 0) (hide yes) (show_name no) (do_not_autoplace no) (effects (font (size 1.27 1.27))))
  (property "Height" "1.2" (at 140.97 463.5 0) (hide yes) (show_name no) (do_not_autoplace no) (effects (font (size 1.27 1.27)) (justify left top)))
  (property "Manufacturer_Name" "STMicroelectronics" (at 140.97 563.5 0) (hide yes) (show_name no) (do_not_autoplace no) (effects (font (size 1.27 1.27)) (justify left top)))
  (property "Manufacturer_Part_Number" "L99BM114-TR" (at 140.97 663.5 0) (hide yes) (show_name no) (do_not_autoplace no) (effects (font (size 1.27 1.27)) (justify left top)))
  (property "Mouser Part Number" "511-L99BM114-TR" (at 140.97 763.5 0) (hide yes) (show_name no) (do_not_autoplace no) (effects (font (size 1.27 1.27)) (justify left top)))
  (property "Mouser Price/Stock" "https://www.mouser.co.uk/ProductDetail/STMicroelectronics/L99BM114-TR?qs=VVKQmw408U%2FGHuw78ktnkA%3D%3D" (at 140.97 863.5 0) (hide yes) (show_name no) (do_not_autoplace no) (effects (font (size 1.27 1.27)) (justify left top)))
  (property "Arrow Part Number" "L99BM114-TR" (at 140.97 963.5 0) (hide yes) (show_name no) (do_not_autoplace no) (effects (font (size 1.27 1.27)) (justify left top)))
  (property "Arrow Price/Stock" "https://www.arrow.com/en/products/l99bm114-tr/stmicroelectronics?region=nac" (at 140.97 1063.5 0) (hide yes) (show_name no) (do_not_autoplace no) (effects (font (size 1.27 1.27)) (justify left top)))
  (pin "8")
  (pin "3")
  (pin "11")
  (pin "14")
  (pin "5")
  (pin "12")
  (pin "1")
  (pin "10")
  (pin "2")
  (pin "6")
  (pin "7")
  (pin "4")
  (pin "9")
  (pin "13")
  (pin "15")
  (pin "32")
  (pin "34")
  (pin "41")
  (pin "17")
  (pin "22")
  (pin "28")
  (pin "23")
  (pin "38")
  (pin "35")
  (pin "18")
  (pin "24")
  (pin "33")
  (pin "16")
  (pin "27")
  (pin "29")
  (pin "25")
  (pin "26")
  (pin "36")
  (pin "21")
  (pin "37")
  (pin "19")
  (pin "20")
  (pin "30")
  (pin "31")
  (pin "39")
  (pin "40")
  (pin "42")
  (pin "43")
  (pin "44")
  (pin "45")
  (pin "53")
  (pin "56")
  (pin "57")
  (pin "58")
  (pin "60")
  (pin "55")
  (pin "49")
  (pin "48")
  (pin "50")
  (pin "47")
  (pin "51")
  (pin "52")
  (pin "46")
  (pin "54")
  (pin "59")
  (pin "61")
  (pin "62")
  (pin "63")
  (pin "64")
  (pin "65"))
 (sheet
  (at 21.59 76.2)
  (size 41.91 22.86)
  (exclude_from_sim no)
  (in_bom yes)
  (on_board yes)
  (dnp no)
  (fields_autoplaced yes)
  (stroke (width 0.1524) (type solid))
  (fill (color 0 0 0 0))
  (property "Sheetname" "NTC and GPIO" (at 21.59 75.4884 0) (show_name no) (do_not_autoplace no) (effects (font (size 1.27 1.27)) (justify left bottom)))
  (property "Sheetfile" "NTC_and_GPIO.kicad_sch" (at 21.59 99.6446 0) (show_name no) (do_not_autoplace no) (effects (font (size 1.27 1.27)) (justify left top)))
  (pin "GPIO3" input (at 63.5 80.01 0) (effects (font (size 1.27 1.27)) (justify right)))
  (pin "GPIO4" input (at 63.5 82.55 0) (effects (font (size 1.27 1.27)) (justify right)))
  (pin "GPIO5" input (at 63.5 85.09 0) (effects (font (size 1.27 1.27)) (justify right)))
  (pin "GPIO6" input (at 63.5 87.63 0) (effects (font (size 1.27 1.27)) (justify right)))
  (pin "GPIO7" input (at 63.5 90.17 0) (effects (font (size 1.27 1.27)) (justify right)))
  (pin "GPIO8" input (at 63.5 92.71 0) (effects (font (size 1.27 1.27)) (justify right)))
  (pin "GPIO9" input (at 63.5 95.25 0) (effects (font (size 1.27 1.27)) (justify right))))
 (sheet
  (at 21.59 22.86)
  (size 41.91 46.99)
  (exclude_from_sim no)
  (in_bom yes)
  (on_board yes)
  (dnp no)
  (fields_autoplaced yes)
  (stroke (width 0.1524) (type solid))
  (fill (color 0 0 0 0))
  (property "Sheetname" "Power Management" (at 21.59 22.1484 0) (show_name no) (do_not_autoplace no) (effects (font (size 1.27 1.27)) (justify left bottom)))
  (property "Sheetfile" "Power_Management.kicad_sch" (at 21.59 70.4346 0) (show_name no) (do_not_autoplace no) (effects (font (size 1.27 1.27)) (justify left top)))
  (pin "CAP1" input (at 63.5 26.67 0) (effects (font (size 1.27 1.27)) (justify right)))
  (pin "CAP2" input (at 63.5 29.21 0) (effects (font (size 1.27 1.27)) (justify right)))
  (pin "EXTDRV" input (at 63.5 34.29 0) (effects (font (size 1.27 1.27)) (justify right)))
  (pin "VANA" input (at 63.5 50.8 0) (effects (font (size 1.27 1.27)) (justify right)))
  (pin "VBAT" input (at 63.5 39.37 0) (effects (font (size 1.27 1.27)) (justify right)))
  (pin "VCOM" input (at 63.5 43.18 0) (effects (font (size 1.27 1.27)) (justify right)))
  (pin "VREG" input (at 63.5 45.72 0) (effects (font (size 1.27 1.27)) (justify right)))
  (pin "VTREF" input (at 63.5 48.26 0) (effects (font (size 1.27 1.27)) (justify right)))
  (pin "AGND" input (at 63.5 63.5 0) (effects (font (size 1.27 1.27)) (justify right))))
 (sheet
  (at 167.64 24.13)
  (size 41.91 22.86)
  (exclude_from_sim no)
  (in_bom yes)
  (on_board yes)
  (dnp no)
  (fields_autoplaced yes)
  (stroke (width 0.1524) (type solid))
  (fill (color 0 0 0 0))
  (property "Sheetname" "Support and Debug" (at 167.64 23.4184 0) (show_name no) (do_not_autoplace no) (effects (font (size 1.27 1.27)) (justify left bottom)))
  (property "Sheetfile" "Support_and_Debug.kicad_sch" (at 167.64 47.5746 0) (show_name no) (do_not_autoplace no) (effects (font (size 1.27 1.27)) (justify left top))))
 (sheet
  (at 167.64 53.34)
  (size 41.91 57.15)
  (exclude_from_sim no)
  (in_bom yes)
  (on_board yes)
  (dnp no)
  (fields_autoplaced yes)
  (stroke (width 0.1524) (type solid))
  (fill (color 0 0 0 0))
  (property "Sheetname" "Cell Sensing" (at 167.64 52.6284 0) (show_name no) (do_not_autoplace no) (effects (font (size 1.27 1.27)) (justify left bottom)))
  (property "Sheetfile" "Cell_Sensing.kicad_sch" (at 167.64 111.0746 0) (show_name no) (do_not_autoplace no) (effects (font (size 1.27 1.27)) (justify left top)))
  (pin "C0" output (at 167.64 64.77 180) (effects (font (size 1.27 1.27)) (justify left)))
  (pin "C1" output (at 167.64 67.31 180) (effects (font (size 1.27 1.27)) (justify left)))
  (pin "C2" output (at 167.64 69.85 180) (effects (font (size 1.27 1.27)) (justify left)))
  (pin "C10" output (at 167.64 90.17 180) (effects (font (size 1.27 1.27)) (justify left)))
  (pin "C11" output (at 167.64 92.71 180) (effects (font (size 1.27 1.27)) (justify left)))
  (pin "C12" output (at 167.64 95.25 180) (effects (font (size 1.27 1.27)) (justify left)))
  (pin "C13" output (at 167.64 97.79 180) (effects (font (size 1.27 1.27)) (justify left)))
  (pin "C14" output (at 167.64 100.33 180) (effects (font (size 1.27 1.27)) (justify left)))
  (pin "B2_1" output (at 209.55 55.88 0) (effects (font (size 1.27 1.27)) (justify right)))
  (pin "NC2" output (at 209.55 66.04 0) (effects (font (size 1.27 1.27)) (justify right)))
  (pin "B12_11" output (at 209.55 68.58 0) (effects (font (size 1.27 1.27)) (justify right)))
  (pin "B14_13" output (at 209.55 71.12 0) (effects (font (size 1.27 1.27)) (justify right)))
  (pin "S1" output (at 209.55 74.93 0) (effects (font (size 1.27 1.27)) (justify right)))
  (pin "S2" output (at 209.55 77.47 0) (effects (font (size 1.27 1.27)) (justify right)))
  (pin "S11" output (at 209.55 100.33 0) (effects (font (size 1.27 1.27)) (justify right)))
  (pin "S12" output (at 209.55 102.87 0) (effects (font (size 1.27 1.27)) (justify right)))
  (pin "S13" output (at 209.55 105.41 0) (effects (font (size 1.27 1.27)) (justify right)))
  (pin "S14" output (at 209.55 107.95 0) (effects (font (size 1.27 1.27)) (justify right))))
 (sheet
  (at 167.64 116.84)
  (size 41.91 15.24)
  (exclude_from_sim no)
  (in_bom yes)
  (on_board yes)
  (dnp no)
  (fields_autoplaced yes)
  (stroke (width 0.1524) (type solid))
  (fill (color 0 0 0 0))
  (property "Sheetname" "Current Sensing" (at 167.64 116.1284 0) (show_name no) (do_not_autoplace no) (effects (font (size 1.27 1.27)) (justify left bottom)))
  (property "Sheetfile" "Current_Sensing.kicad_sch" (at 167.64 132.6646 0) (show_name no) (do_not_autoplace no) (effects (font (size 1.27 1.27)) (justify left top)))
  (pin "ISENSEM" input (at 167.64 121.92 180) (effects (font (size 1.27 1.27)) (justify left)))
  (pin "ISENSEP" input (at 167.64 127 180) (effects (font (size 1.27 1.27)) (justify left))))
 (sheet
  (at 21.59 106.68)
  (size 41.91 25.4)
  (exclude_from_sim no)
  (in_bom yes)
  (on_board yes)
  (dnp no)
  (fields_autoplaced yes)
  (stroke (width 0.1524) (type solid))
  (fill (color 0 0 0 0))
  (property "Sheetname" "Isolated Communication" (at 21.59 105.9684 0) (show_name no) (do_not_autoplace no) (effects (font (size 1.27 1.27)) (justify left bottom)))
  (property "Sheetfile" "Isolated_Communication.kicad_sch" (at 21.59 132.6646 0) (show_name no) (do_not_autoplace no) (effects (font (size 1.27 1.27)) (justify left top)))
  (pin "GPIO1_FAULTH" input (at 63.5 114.3 0) (effects (font (size 1.27 1.27)) (justify right)))
  (pin "GPIO2_FAULTL" input (at 63.5 116.84 0) (effects (font (size 1.27 1.27)) (justify right)))
  (pin "ISOHM" input (at 63.5 129.54 0) (effects (font (size 1.27 1.27)) (justify right)))
  (pin "ISOHP" input (at 63.5 127 0) (effects (font (size 1.27 1.27)) (justify right)))
  (pin "ISOLM" input (at 63.5 124.46 0) (effects (font (size 1.27 1.27)) (justify right)))
  (pin "ISOLP" input (at 63.5 121.92 0) (effects (font (size 1.27 1.27)) (justify right)))
  (pin "SPIEN" input (at 63.5 109.22 0) (effects (font (size 1.27 1.27)) (justify right))))
 (sheet_instances
  (path ""
   (page "1")))
 (embedded_fonts no))
